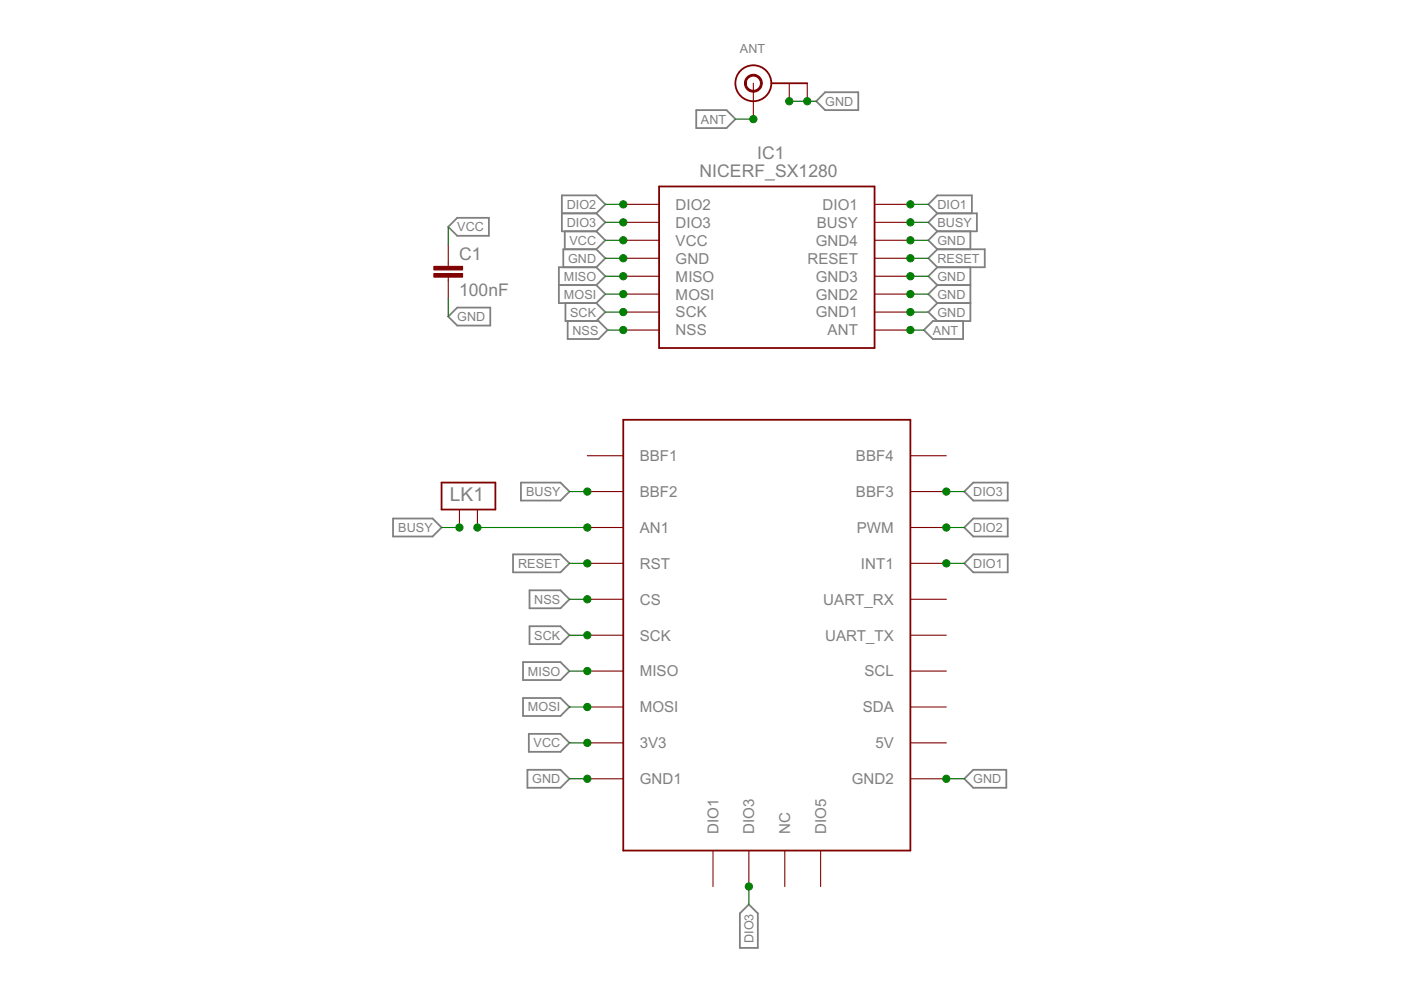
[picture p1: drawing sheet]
<svg xmlns="http://www.w3.org/2000/svg" width="297mm" height="210mm" viewBox="0 0 297 210" stroke-linecap="round" stroke-linejoin="round" font-family="sans-serif">
<g fill="none" stroke="#808080" stroke-width=".38">
<path d="M174.9 19.6h7.1v3.7h-7.1l-1.8-1.8zM147.6 23.3h6.4l1.9 2-1.9 1.9h-6.4zM95 48.1l1.9-1.9h6.8v3.8h-6.8zM119.1 45.2h7.3M119.7 49v3.9M126.4 56.7h-7.9v7.6h7.9M126.4 45.2l1.9-1.9-1.9-1.9h-7.3v7.6h7.3M126.4 52.9h-7v3.8M126.4 52.9l1.9 1.9-1.9 1.9M126.4 49l1.9 1.9-1.9 2M126.4 56.7l1.9 1.9-1.9 1.9M126.4 45.2l1.9 1.9-1.9 1.9"/>
<path d="M198.7 56.7l-1.9 1.9 1.9 1.9M198.7 52.9h10.1v3.8h-10.1M198.7 49l-1.9 1.9 1.9 2M198.7 45.2h8.4v3.8h-8.4M198.7 45.2l-1.9-1.9 1.9-1.9h7.4v3.8M198.7 52.9l-1.9 1.9 1.9 1.9M198.7 45.2l-1.9 1.9 1.9 1.9M205.7 56.7v11.4h-7.9l-1.9 1.9 1.9 1.9h6.4v-3.8M205.7 49v3.9M95 67.1l1.9-1.9h7v3.8h-7zM118.5 60.5h7.9M119.9 64.3v3.8h7l1.9 1.9-1.9 1.9h-6.5v-3.8"/>
<path d="M126.4 60.5l1.9 1.9-1.9 1.9M126.4 64.3l1.9 1.9-1.9 1.9M198.7 64.3l-1.9 1.9 1.9 1.9M198.7 64.3h7M198.7 60.5l-1.9 1.9 1.9 1.9M198.7 60.5h7M83.3 109.9h8.4l1.9 1.9-1.9 1.9h-8.4zM108.8 117.5h10l1.9 1.9-1.9 1.9h-10zM110.4 102.3h8.4l1.9 1.9-1.9 1.9h-8.4zM204.4 119.4l2-1.9h7.3v3.8h-7.3zM204.4 111.8l2-1.9h7.3v3.8h-7.3zM204.4 104.2l2-1.9h7.3v3.8h-7.3z"/>
<path d="M112.3 125.2h6.5l1.9 1.9-1.9 1.9h-6.5zM112.3 132.8h6.5l1.9 1.9-1.9 1.9h-6.5zM110.9 140.4h7.9l1.9 1.9-1.9 1.9h-7.9zM110.9 148h7.9l1.9 1.9-1.9 1.9h-7.9zM112.1 155.6h6.7l1.9 1.9-1.9 1.9h-6.7zM111.8 163.2h7l1.9 1.9-1.9 1.9h-7zM204.4 165.1l2-1.9h7v3.8h-7zM156.9 193.7l1.9-1.9 1.9 1.9v7.3h-3.8z"/>
</g>
<g fill="none" stroke="#800000" stroke-width=".23">
<path d="M159.7 17.7v7.6M167.3 17.7v3.8M171.2 17.7v3.8M95 51.9v4.6M95 58.8v4.5M132.1 54.8h7.6M132.1 47.1h7.6M132.1 50.9h7.6M132.1 43.3h7.6M132.1 58.6h7.6M185.4 54.8h7.6M185.4 47.1h7.6"/>
<path d="M185.4 50.9h7.6M185.4 43.3h7.6M185.4 58.6h7.6M132.1 70h7.6M132.1 66.2h7.6M132.1 62.4h7.6M185.4 70h7.6M185.4 66.2h7.6M185.4 62.4h7.6M124.5 96.6h7.6M193 96.6h7.6M97.4 108v3.8"/>
<path d="M101.2 108v3.8M124.5 119.4h7.6M124.5 111.8h7.6M124.5 104.2h7.6M193 119.4h7.6M193 111.8h7.6M193 104.2h7.6M124.5 134.7h7.6M124.5 127.1h7.6M193 134.7h7.6M193 127.1h7.6M124.5 157.5h7.6"/>
<path d="M124.5 149.9h7.6M124.5 142.3h7.6M193 157.5h7.6M193 149.9h7.6M193 142.3h7.6M124.5 165.1h7.6M193 165.1h7.6M151.2 180.3v7.7M158.8 180.3v7.7M166.4 180.3v7.7M174 180.3v7.7"/>
</g>
<g fill="#800000" stroke="#800000" stroke-width=".21">
<path d="M92 58h6.1v.8h-6.1z"/>
<path d="M92 56.5h6.1v.7h-6.1z"/>
</g>
<g fill="none" stroke="#800000" stroke-width=".38">
<path d="M163.5 17.7h7.7M139.7 39.5h45.7v34.3h-45.7zM132.1 89h60.9v91.3h-60.9zM93.6 102.3h11.4v5.7h-11.4z"/>
<circle cx="159.7" cy="17.7" r="3.8"/>
</g>
<path d="M158.5 16.2a1.89 1.89 0 0 1 2.9 .6 1.89 1.89 0 0 1-1.2 2.7 1.89 1.89 0 0 1-2.4-1.8h.4a1.51 1.51 0 0 1 2.1-1.5 1.51 1.51 0 0 1 .4 2.6 1.51 1.51 0 0 1-2.4-.8l-.1-.3h-.4a1.83 1.83 0 0 1 .7-1.5z" fill-rule="evenodd" fill="#800000" stroke="#800000" stroke-width=".21"/>
<g fill="none" stroke="#008000" stroke-width=".23">
<path d="M155.9 25.3h3.8M167.3 21.5h5.8M95 48.1v3.8M128.3 58.6h3.8M128.3 50.9h3.8M128.3 54.8h3.8M128.3 43.3h3.8M128.3 47.1h3.8M193 58.6h3.8M193 50.9h3.8M193 54.8h3.8M193 43.3h3.8"/>
<path d="M193 47.1h3.8M95 63.3v3.8M128.3 66.2h3.8M128.3 62.4h3.8M128.8 70h3.3M193 66.2h3.8M193 62.4h3.8M193 70h2.9M93.6 111.8h3.8M101.2 111.8h23.3M120.7 119.4h3.8M120.7 104.2h3.8"/>
<path d="M200.6 119.4h3.8M200.6 111.8h3.8M200.6 104.2h3.8M120.7 134.7h3.8M120.7 127.1h3.8M120.7 157.5h3.8M120.7 149.9h3.8M120.7 142.3h3.8M120.7 165.1h3.8M200.6 165.1h3.8M158.8 188v3.8"/>
</g>
<g fill="#008000" stroke="#008000" stroke-width=".21">
<circle cx="124.5" cy="165.1" r=".76"/>
<circle cx="200.6" cy="165.1" r=".76"/>
<circle cx="167.3" cy="21.5" r=".76"/>
<circle cx="171.2" cy="21.5" r=".76"/>
<circle cx="193" cy="66.2" r=".76"/>
<circle cx="193" cy="62.4" r=".76"/>
<circle cx="193" cy="58.6" r=".76"/>
<circle cx="193" cy="50.9" r=".76"/>
<circle cx="132.1" cy="54.8" r=".76"/>
<circle cx="124.5" cy="157.5" r=".76"/>
<circle cx="132.1" cy="50.9" r=".76"/>
<circle cx="124.5" cy="149.9" r=".76"/>
<circle cx="132.1" cy="62.4" r=".76"/>
<circle cx="124.5" cy="142.3" r=".76"/>
<circle cx="132.1" cy="58.6" r=".76"/>
<circle cx="124.5" cy="134.7" r=".76"/>
<circle cx="132.1" cy="66.2" r=".76"/>
<circle cx="124.5" cy="127.1" r=".76"/>
<circle cx="132.1" cy="70" r=".76"/>
<circle cx="124.5" cy="119.4" r=".76"/>
<circle cx="193" cy="54.8" r=".76"/>
<circle cx="200.6" cy="111.8" r=".76"/>
<circle cx="132.1" cy="43.3" r=".76"/>
<circle cx="200.6" cy="119.4" r=".76"/>
<circle cx="193" cy="43.3" r=".76"/>
<circle cx="200.6" cy="104.2" r=".76"/>
<circle cx="132.1" cy="47.1" r=".76"/>
<circle cx="158.8" cy="188" r=".76"/>
<circle cx="124.5" cy="104.2" r=".76"/>
<circle cx="97.4" cy="111.8" r=".76"/>
<circle cx="193" cy="47.1" r=".76"/>
<circle cx="124.5" cy="111.8" r=".76"/>
<circle cx="101.2" cy="111.8" r=".76"/>
<circle cx="159.7" cy="25.3" r=".76"/>
<circle cx="193" cy="70" r=".76"/>
</g>
<text font-size="4.5" fill="#808080" x="95.4" y="106.1">LK1</text>
<g font-size="4.1" fill="#808080">
<text x="160.6" y="33.7">IC1</text>
<text x="148.3" y="37.6">NICERF_SX1280</text>
<text x="97.3" y="55.1">C1</text>
<text x="97.3" y="62.7">100nF</text>
</g>
<g font-size="3.6" fill="#808080">
<text x="143.3" y="44.5">DIO2</text>
<text x="174.4" y="44.5">DIO1</text>
<text x="143.3" y="48.3">DIO3</text>
<text x="143.3" y="52.1">VCC</text>
<text x="173" y="52.1">GND4</text>
<text x="173.2" y="48.3">BUSY</text>
<text x="143.3" y="55.9">GND</text>
<text x="143.3" y="59.7">MISO</text>
<text x="171.2" y="55.9">RESET</text>
<text x="173" y="59.7">GND3</text>
<text x="143.3" y="63.5">MOSI</text>
<text x="173" y="63.5">GND2</text>
<text x="143.3" y="67.3">SCK</text>
<text x="143.3" y="71.1">NSS</text>
<text x="173" y="67.3">GND1</text>
<text x="175.5" y="71.1">ANT</text>
<text x="135.6" y="97.8">BBF1</text>
<text x="181.5" y="97.8">BBF4</text>
<text x="135.6" y="105.4">BBF2</text>
<text x="181.5" y="105.4">BBF3</text>
<text x="135.6" y="113">AN1</text>
<text x="181.7" y="113">PWM</text>
<text x="135.6" y="120.6">RST</text>
<text x="182.5" y="120.6">INT1</text>
<text x="135.6" y="128.2">CS</text>
<text x="174.6" y="128.2">UART_RX</text>
<text x="135.6" y="135.8">SCK</text>
<text x="174.9" y="135.8">UART_TX</text>
<text x="135.6" y="143.4">MISO</text>
<text x="183.3" y="143.4">SCL</text>
<text x="135.6" y="151">MOSI</text>
<text x="182.9" y="151">SDA</text>
<text x="135.6" y="158.7">3V3</text>
<text x="185.6" y="158.7">5V</text>
<text x="135.6" y="166.3">GND1</text>
<text x="180.6" y="166.3">GND2</text>
<text x="152.3" y="176.8" transform="rotate(-90 152.3 176.8)">DIO1</text>
<text x="159.9" y="176.8" transform="rotate(-90 159.9 176.8)">DIO3</text>
<text x="167.5" y="176.8" transform="rotate(-90 167.5 176.8)">NC</text>
<text x="175.1" y="176.8" transform="rotate(-90 175.1 176.8)">DIO5</text>
</g>
<g font-size="3" fill="#808080">
<text x="156.9" y="11.2">ANT</text>
<text x="175" y="22.4">GND</text>
<text x="148.6" y="26.2">ANT</text>
<text x="120.1" y="44.3">DIO2</text>
<text x="198.7" y="44.3">DIO1</text>
<text x="96.9" y="49">VCC</text>
<text x="120.1" y="48.1">DIO3</text>
<text x="120.7" y="51.9">VCC</text>
<text x="198.7" y="51.9">GND</text>
<text x="198.7" y="48.1">BUSY</text>
<text x="119.6" y="59.5">MISO</text>
<text x="120.4" y="55.7">GND</text>
<text x="198.7" y="59.5">GND</text>
<text x="198.7" y="55.7">RESET</text>
<text x="119.6" y="63.3">MOSI</text>
<text x="198.7" y="63.3">GND</text>
<text x="96.9" y="68.1">GND</text>
<text x="120.9" y="67.1">SCK</text>
<text x="121.4" y="70.9">NSS</text>
<text x="197.8" y="70.9">ANT</text>
<text x="198.7" y="67.1">GND</text>
<text x="111.5" y="105.2">BUSY</text>
<text x="206.3" y="105.2">DIO3</text>
<text x="84.4" y="112.8">BUSY</text>
<text x="206.3" y="112.8">DIO2</text>
<text x="109.8" y="120.4">RESET</text>
<text x="206.3" y="120.4">DIO1</text>
<text x="113.3" y="128">NSS</text>
<text x="113.3" y="135.6">SCK</text>
<text x="111.9" y="143.2">MISO</text>
<text x="111.9" y="150.9">MOSI</text>
<text x="113.1" y="158.5">VCC</text>
<text x="112.8" y="166.1">GND</text>
<text x="206.3" y="166.1">GND</text>
<text x="159.7" y="200" transform="rotate(-90 159.7 200)">DIO3</text>
</g>
</svg>
